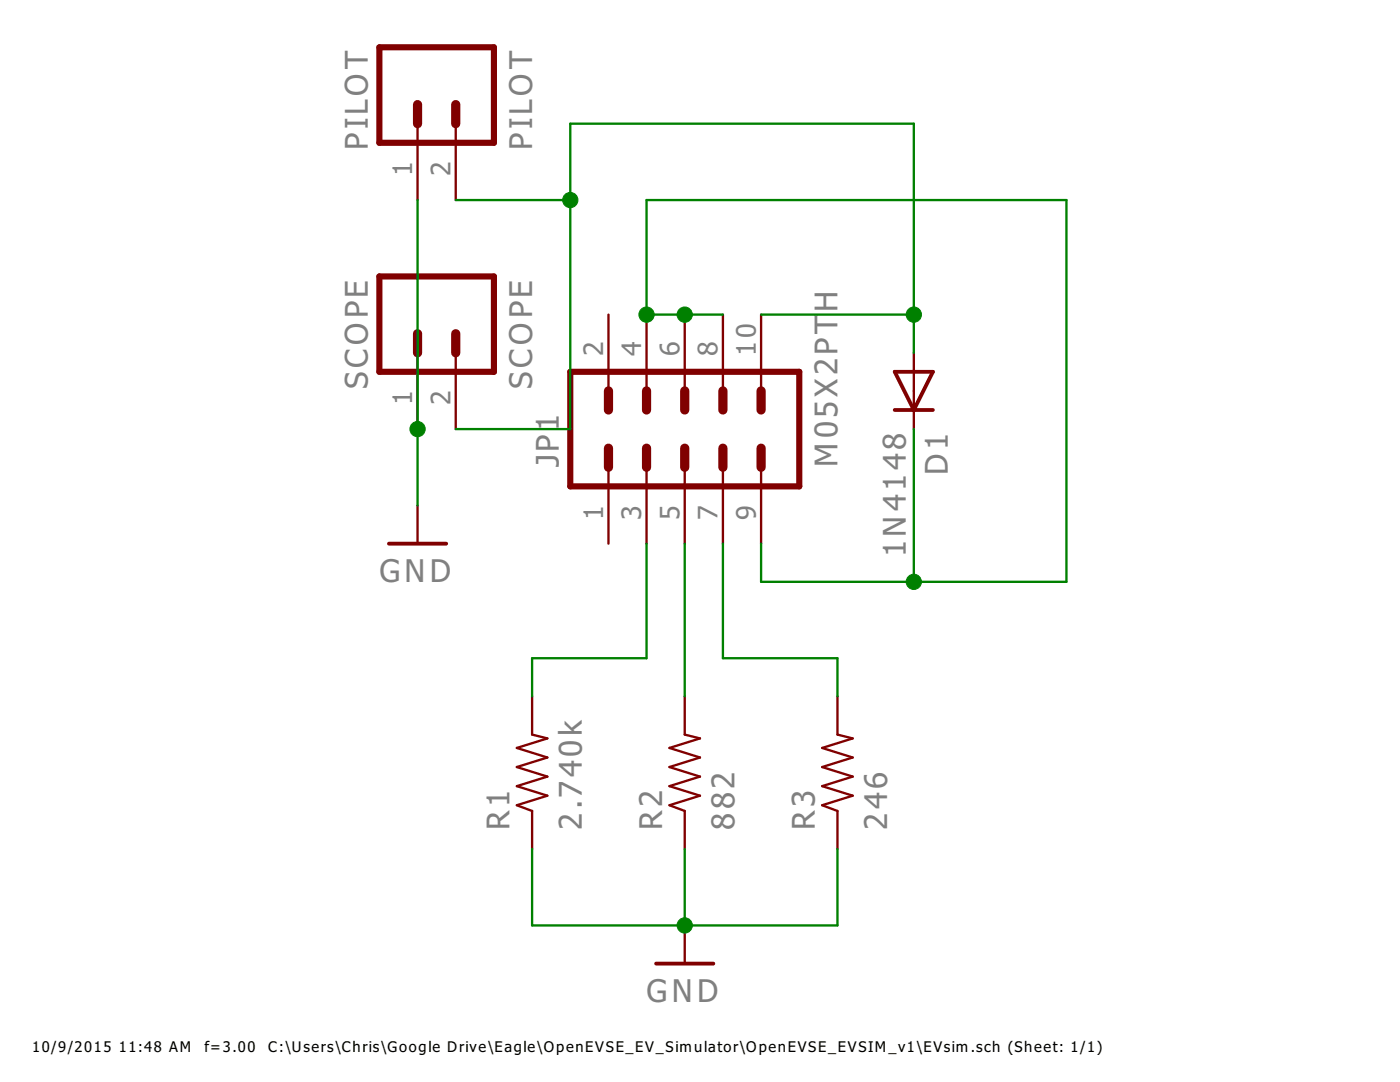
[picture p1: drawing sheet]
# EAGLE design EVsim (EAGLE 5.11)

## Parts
D1  1N4148  DIODE1N4148  [DIODE-1N4148]
JP1  M05X2PTH  [AVR_ICSP]
PILOT  PILOT  M02LOCK  [1X02_LOCK]
R1  2.740k  RESISTORPTH-1/4W  [AXIAL-0.4]
R2  882  RESISTORPTH-1/4W  [AXIAL-0.4]
R3  246  RESISTORPTH-1/4W  [AXIAL-0.4]
SCOPE  SCOPE  M02LOCK  [1X02_LOCK]

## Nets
GND: PILOT.1 R1.P$1 R2.P$1 R3.P$1 SCOPE.1
N$2: D1.C JP1.4 JP1.6 JP1.8 JP1.9
N$3: JP1.3 R1.P$2
N$4: JP1.5 R2.P$2
N$5: JP1.7 R3.P$2
SCOPE: D1.A JP1.10 PILOT.2 SCOPE.2
Unconnected: JP1.1 JP1.2
